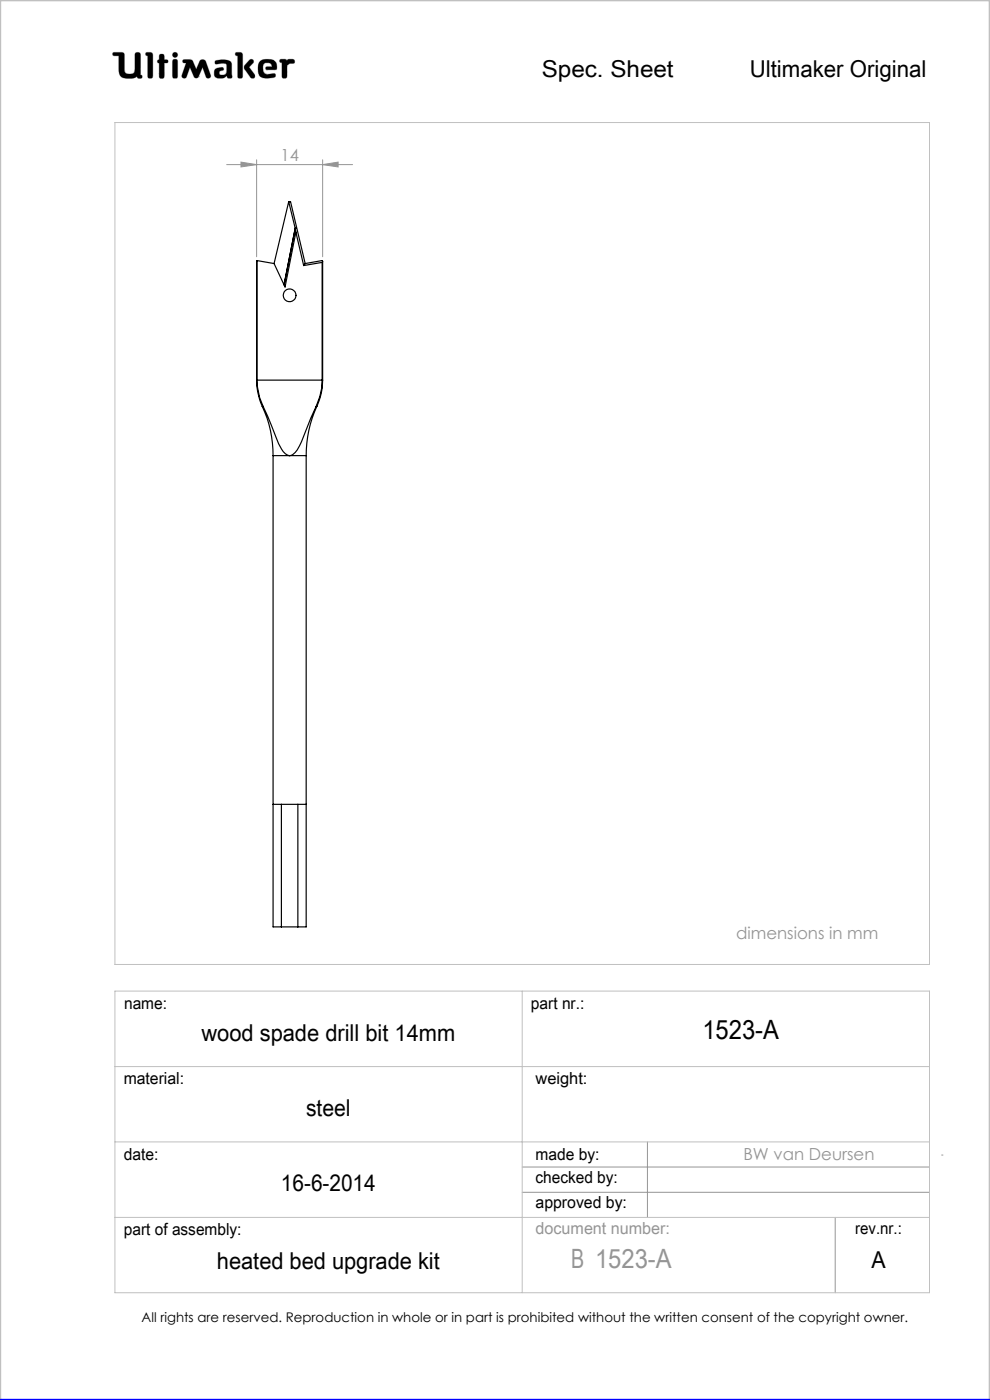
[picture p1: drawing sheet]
<svg xmlns="http://www.w3.org/2000/svg" width="210mm" height="297mm" viewBox="0 0 210 297" stroke-linecap="round" stroke-linejoin="round" font-family="sans-serif">
<g fill="none" stroke="#c0c0c0" stroke-width=".21">
<path d="M24 11.1h1.9l.4 .3 .2 3.9a1.51 1.51 0 0 0 2 0l.2-4a.77 .77 0 0 1 1 0l.1 4.6 .3 .1a.39 .39 0 0 1-.3 .6l-.6-.1-.1-.3a3.6 3.6 0 0 1-3.3 .1l-.5-.9-.1-3.6h-1a.39 .39 0 0 1-.3-.2 .39 .39 0 0 1 .1-.5zM31 11.1l1.2 .1 .2 .4-.1 4.8a.6 .6 0 0 1-.6 .2 .6 .6 0 0 1-.4-.5v-4.3l-.4-.1zM33.8 12.7v-1.1a.6 .6 0 0 1 .7-.1 .6 .6 0 0 1 .4 .5v.7h.6a.37 .37 0 0 1 0 .6l-.6 .1-.1 3.1a.6 .6 0 0 1-.6 .1 .6 .6 0 0 1-.4-.5v-2.7M33.8 12.7h.1M33.8 13.4h.1M33.8 15.7h.1M33.8 12.7h-.3l-.1 .3v.2l.4 .2M36.7 11.3l.4-.2 .4 .2 .2 .3-.2 .4-.4 .2-.4-.2-.1-.4zM36.8 12.6h.3l.5 .2v3.6a.6 .6 0 0 1-.6 .2 .6 .6 0 0 1-.4-.5v-3zM38.9 12.7l1.4-.1 .4 .2 .9 1.9 .7-1.6a.73 .73 0 0 1 .7-.5 .73 .73 0 0 1 .7 .5l1 2.8a.52 .52 0 0 1-.4 .7 .52 .52 0 0 1-.6-.3l-.7-2-1 2.1-.4 .2-.4-.2-.9-2.1-.7 2a.52 .52 0 0 1-.7 .3 .52 .52 0 0 1-.3-.7l.9-2.5-.7-.2zM42.1 16.3h.1M45.6 12.9a3.7 3.7 0 0 1 3.4 .3l.1 .5 .1 2.7a.64 .64 0 0 1-1-.2l-.1-.1a1.93 1.93 0 0 1-2.5 .2 1.32 1.32 0 0 1 .4-1.8l1-.2 .3 .1 .1 .2v.3a.73 .73 0 0 0-.9 .8 .98 .98 0 0 0 1.4 0l.2-.6-.1-1.5a2.59 2.59 0 0 0-2 0l-.4-.2z"/>
<path d="M50 11.1l1.3 .1 .2 .4-.1 4.8a.57 .57 0 0 1-.6 .2 .57 .57 0 0 1-.4-.5v-4.3l-.4-.1zM52.9 12.8l.4-.2 .4 .1 .1 .4-1 1.1 1.2 1.6 .1 .5-.2 .3h-.4a5.9 5.9 0 0 1-1.7-2.2l.1-.6zM55 13.3a2.62 2.62 0 0 1 3.5-.1l.2 1.1-.1 .5h-2l-.2-.1v-.5l1.3-.1-.2-.5a1.24 1.24 0 0 0-1.6 .1l-.1 1.1 .2 .6 .8 .4 1.5-.2 .1 .1v.6a3.8 3.8 0 0 1-3.3-.1 3.2 3.2 0 0 1-.1-2.9zM56.6 14.8h.1M59.4 12.6h1.2l.3 .3a1.21 1.21 0 0 1 1.5-.2v.7l-.9 .1-.6 .4-.1 2.5a.6 .6 0 0 1-.6 .2 .6 .6 0 0 1-.4-.5v-2.8l-.5-.2zM24.4 26h172.8v178.6h-172.8zM24.4 210.3h172.8v63.9h-172.8zM110.8 210.3v63.9M24.4 226.3h172.8M24.4 242.2h172.8M24.4 258.3h172.8"/>
</g>
<path d="M48.1 34.9h26.7M51.1 34.4l3.3 .5-3.3 .5zM54.4 33.9v20.6M68.4 34.9l3.3-.5v1zM68.4 33.9v20.6M110.8 247.6h86.4M110.8 252.9h86.4M137.3 242.2v16.1M177.2 258.3v15.9M199.7 245h.3" fill="none" stroke="#959595" stroke-width=".21"/>
<path d="M0 297v-297h210v297" fill="none" stroke="#c0c0c0" stroke-width=".5"/>
<path d="M0 297h210" fill="none" stroke="#00f" stroke-width=".5"/>
<path d="M45.7 12.9l-.1 .5 .2 .2 1.2-.2 .9 .1 .2 .3-.1 1.4a.84 .84 0 0 1-.6 .7 .84 .84 0 0 1-.9-.3l.1-.4 .4-.2a.36 .36 0 0 0 .4-.4 .36 .36 0 0 0-.4-.3 1.23 1.23 0 0 0-1.6 1 1.07 1.07 0 0 0 .3 1.1 1.07 1.07 0 0 0 1.1 .2h.6l.3-.2a.28 .28 0 0 1 .4-.3 .28 .28 0 0 1 .2 .4 .57 .57 0 0 0 .6 .2 .57 .57 0 0 0 .3-.6l-.1-2.4a1.23 1.23 0 0 0-1.5-1zM50 11.1v.6l.4 .1v4.6l.3 .2h.5l.3-.3v-4.8l-.4-.4zM53 12.7l-1.2 1.3v.5l1.4 2 .6 .1 .2-.2v-.6l-1.2-1.6 1-.9v-.4l-.4-.3zM55.2 12.9a2.9 2.9 0 0 0 .1 3.4l.5 .2 1 .1 1.4-.2 .3-.2-.1-.5-.2-.1-1.4 .2-.6-.2-.3-.4-.1-.5a.99 .99 0 0 1 .7-1.3 .99 .99 0 0 1 1.2 .7l-1.2 .1-.2 .4 .3 .2h1.5a.51 .51 0 0 0 .6-.1 .51 .51 0 0 0 0-.6 1.62 1.62 0 0 0-2-1.5l-1.1 .1zM59.4 12.6l-.1 .6 .5 .1v3l.2 .3h.6l.3-.4v-2.3l.6-.4 .9-.1 .1-.5-.3-.3h-1l-.3 .3-.4-.3zM36.7 12.7l-.1 .3v3.4l.2 .2h.7l.2-.3v-3.4l-.2-.3zM36.6 11.6a.56 .56 0 0 0 1.1 0 .56 .56 0 0 0-1.1 0zM33.8 11.6v1.1l-.4 .2v.4l.4 .1v2.9l.2 .3h.5l.4-.4v-2.8l.7-.1 .1-.4-.3-.2h-.5v-.8l-.2-.4h-.6zM31 11.1l-.1 .6 .4 .1v4.5l.3 .3h.5l.3-.5v-4.7l-.4-.3zM38.8 12.7v.5l.7 .2-.9 2.5 .1 .6 .5 .1 .3-.2 .8-2.1 .9 2.1 .3 .2h.3l.3-.2 .9-2.1 .7 2.1 .6 .2 .4-.2v-.5l-1-2.8-.3-.4h-.7l-.3 .2-.8 1.8-.9-1.9-.4-.2zM24 11.2v.6h1.2v2.7a1.76 1.76 0 0 0 2.2 2.1h.9l.8-.4 .3 .4h.6l.2-.2-.1-.4-.3-.1v-4.4l-.4-.4h-.5l-.3 .4v3.4a.81 .81 0 0 1-1.1 .8h-.1a.86 .86 0 0 1-1-1.1l-.1-3.3-.4-.2z" fill-rule="evenodd" fill="#000"/>
<path d="M51.1 34.4l3.3 .5-3.3 .5zM68.4 34.9l3.3-.5v1z" fill="#959595"/>
<g fill="none" stroke="#000" stroke-width=".25">
<path d="M54.5 55.3l-.1 25.3M54.5 55.3v25.3M54.5 55.3l3.6 .6M61.2 42.8l1.4 5.6M61.2 42.8h.4l3.1 13.1M61.2 42.8l-3.1 13.1M62.6 48.4h.1M62.6 48.4l-2.3 12M62.6 48.4l.2 .8M62.8 49.2l-2.3 11.7-2.4-5M62.8 49.2l1.6 7.1M64.7 55.9l-.3 .4"/>
<path d="M68.3 55.7v-.4l-3.6 .6M68.3 55.7l-3.9 .6M68.3 55.7v24.9M68.4 55.5v25.1M54.4 80.6a14.1 14.1 0 0 0 1.2 5.6M54.4 80.6h.1M54.5 80.6a14.1 14.1 0 0 0 1.3 5.6M54.5 80.6h13.8M55.6 86.2a24.2 24.2 0 0 1 2.3 10.5M55.6 86.2h.2M55.8 86.2l1.8 4.1a19.6 19.6 0 0 0 2.5 5.5 1.88 1.88 0 0 0 1.3 .9M57.9 96.7h3.5"/>
<path d="M57.9 96.7v99.9h7v-99.9M61.4 96.7h3.5M67.1 86.2l-1.2 2.5a35.5 35.5 0 0 1-2.9 6.8 2.11 2.11 0 0 1-1.6 1.2M67.1 86.2h.1M67.2 86.2a24.8 24.8 0 0 0-2.3 10.5M68.3 80.6l-.1 1.8-.4 1.7-.7 2.1M68.3 80.6h.1M68.4 80.6a13.4 13.4 0 0 1-1.2 5.6M57.9 170.6h1.8M59.7 170.6h3.5M59.7 170.6v26M63.2 170.6h1.7"/>
<path d="M63.2 170.6v26"/>
<circle cx="61.4" cy="62.6" r="1.36"/>
</g>
<text font-size="5.6" x="149" y="220.3">1523-A</text>
<text font-size="5.6" fill="#959595" x="121.1" y="269.1">B 1523-A</text>
<g font-size="4.9">
<text x="114.9" y="16.4">Spec. Sheet</text>
<text x="159" y="16.3">Ultimaker Original</text>
<text x="42.7" y="220.9">wood spade drill bit 14mm</text>
<text x="64.9" y="236.7">steel</text>
<text x="59.6" y="252.7">16-6-2014</text>
<text x="46" y="269.3">heated bed upgrade kit</text>
<text x="184.9" y="269.1">A</text>
</g>
<g font-size="3.5" fill="#959595">
<text x="59.5" y="34.1">14</text>
<text x="156.1" y="199.2">dimensions in mm</text>
<text x="157.7" y="246.2">BW van Deursen</text>
<text x="113.6" y="261.8">document number:</text>
</g>
<g font-size="3.5">
<text x="26.3" y="214.1">name:</text>
<text x="112.6" y="214">part nr.:</text>
<text x="26.2" y="229.9">material:</text>
<text x="113.6" y="229.9">weight:</text>
<text x="26.3" y="246">date:</text>
<text x="113.6" y="246">made by:</text>
<text x="113.6" y="251.1">checked by:</text>
<text x="113.6" y="256.3">approved by:</text>
<text x="26.3" y="262">part of assembly:</text>
<text x="181.4" y="261.9">rev.nr.:</text>
</g>
<text font-size="2.8" x="30" y="280.4">All rights are reserved. Reproduction in whole or in part is prohibited without the written consent of the copyright owner.</text>
</svg>
